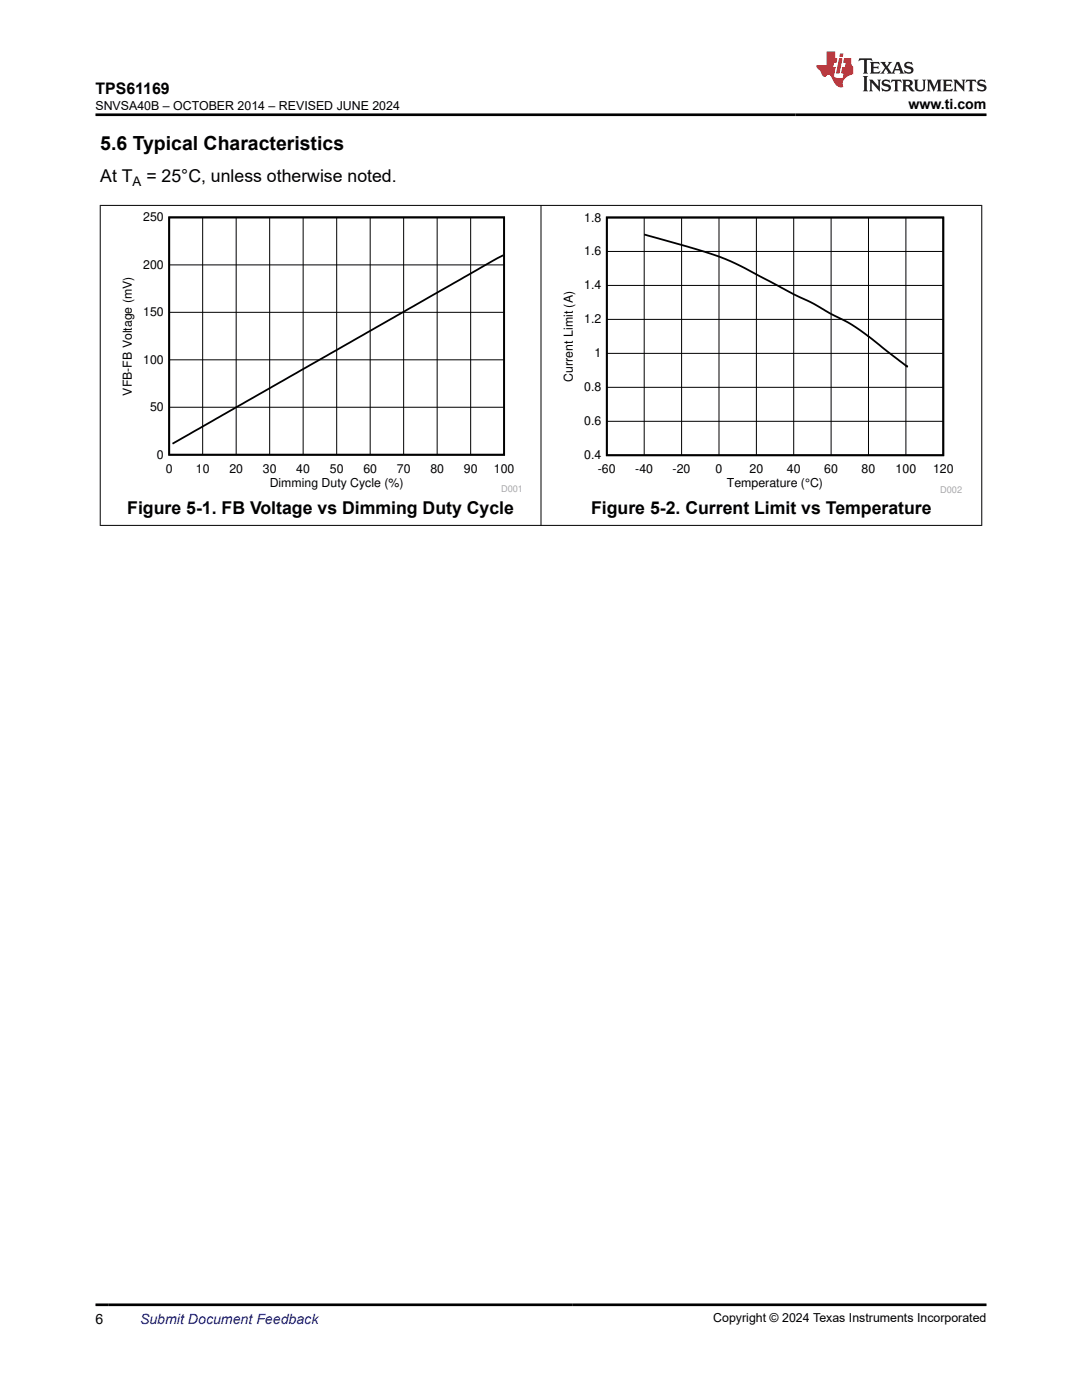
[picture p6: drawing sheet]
<svg xmlns="http://www.w3.org/2000/svg" width="216mm" height="279mm" viewBox="0 0 216 279" stroke-linecap="round" stroke-linejoin="round" font-family="sans-serif">
<path d="M33.8 43.4h66.8v47.4h-66.8zM100.4 50.9l-66 37.7" fill="none" stroke="#000" stroke-width=".36"/>
<g fill="none" stroke="#000" stroke-width=".2">
<path d="M33.8 52.9h66.8M40.4 43.4v47.4M47.1 43.4v47.4M53.8 43.4v47.4M60.5 43.4v47.4M67.2 43.4v47.4M73.9 43.4v47.4M80.5 43.4v47.4M87.2 43.4v47.4M93.9 43.4v47.4M33.8 71.8h66.8M33.8 62.3h66.8"/>
<path d="M33.8 81.3h66.8"/>
</g>
<path d="M111.9 42.4h80.1v56h-80.1z" fill-rule="evenodd" fill="#fff"/>
<path d="M121.1 43.4h67.1v47.5h-67.1zM128.5 46.8l3.6 1a86.7 86.7 0 0 1 15.7 5.3l11.4 6a48.9 48.9 0 0 1 7 3.8 30.9 30.9 0 0 1 7.1 4.2l7.7 6.1-.2-.2" fill="none" stroke="#000" stroke-width=".36"/>
<g fill="none" stroke="#000" stroke-width=".2">
<path d="M19.9 41h176.1M20 40.9v64M107.9 40.9v64M121.1 57h67.1M121.1 50.2h67.1M128.5 43.4v47.5M136 43.4v47.5M143.5 43.4v47.5M150.9 43.4v47.5M158.4 43.4v47.5M165.8 43.4v47.5M173.3 43.4v47.5"/>
<path d="M180.8 43.4v47.5M195.9 40.9v64M121.1 77.3h67.1M121.1 70.5h67.1M121.1 63.7h67.1M121.1 84.1h67.1M19.9 104.9h176.1"/>
</g>
<path d="M171.5 11.6l-.2 .6 .5-.2h.6v.1v2.2l-.2 .4h1l-.2-.4v-2.2v-.1h.5l.5 .2-.1-.6zM173.6 12.4l.2 .3v1.6l-.2 .4h1.9l.1-.6a1.08 1.08 0 0 1-1.3 .2v-.7h.6l.4 .2v-.7l-.4 .2h-.6v-.5l.2-.2a1 1 0 0 1 1 .3l-.1-.5zM175.7 12.4l.9 1.1-1 1.2h.9l-.2-.2 .5-.8 .4 .8-.2 .2h1.6l-.2-.2 .2-.5h.9l.1 .5-.1 .2h.9l-.2-.4-.8-1.9h-.5l-.9 2.1-.9-1.1 .9-1h-.8l.2 .2-.4 .6-.4-.6 .2-.2zM179 12.8l.4 1h-.7zM180.7 12.5a.65 .65 0 0 0-.2 .7 .65 .65 0 0 0 .6 .5l.6 .1 .1 .3a.79 .79 0 0 1-.7 .4 .79 .79 0 0 1-.7-.5l.1 .7 .2-.1a.93 .93 0 0 0 1.1 0 .93 .93 0 0 0 .4-.9 1.46 1.46 0 0 0-1.2-.6l-.1-.3a1.09 1.09 0 0 1 1.2 .2l-.2-.6-.1 .1-.5-.2zM172.2 15.2l.2 .4v2.2l-.2 .4h1l-.2-.4v-2.2l.2-.4zM173.4 15.9l.2 .4v1.5l-.2 .4h.8l-.3-.4 .1-1.3 1.6 1.8v-2l.2-.4h-.7l.1 .2 .1 1.1-1.2-1.3zM176.2 16a.65 .65 0 0 0-.2 .8 .65 .65 0 0 0 .6 .4l.6 .2 .1 .2a.79 .79 0 0 1-.7 .4 .79 .79 0 0 1-.7-.5l.1 .7 .2-.1a.93 .93 0 0 0 1.1 .1 .93 .93 0 0 0 .4-1 1.46 1.46 0 0 0-1.2-.5l-.1-.4a1.09 1.09 0 0 1 1.2 .2l-.1-.6-.2 .1-.5-.1zM177.9 15.9l-.1 .6a.63 .63 0 0 1 .8-.3v1.6l-.3 .4h1l-.2-.4v-1.6a.66 .66 0 0 1 .8 .3l-.1-.6zM180 15.9l.2 .4v1.5l-.2 .4h1l-.2-.2-.1-.7h.5l.1 .2a.79 .79 0 0 0 1.2 .6l-1-.9a.61 .61 0 0 0 .6-.6 .61 .61 0 0 0-.5-.7zM180.8 16.2h.1a.47 .47 0 0 1 .5 .1 .47 .47 0 0 1 .1 .5l-.1 .1-.7 .1zM182.3 15.9l.2 .2a2.27 2.27 0 0 0 .4 2 1.04 1.04 0 0 0 1.7-.7v-1.3l.2-.2h-.8l.2 .4v1.1a.6 .6 0 0 1-.6 .6 .6 .6 0 0 1-.6-.6v-1.1l.3-.4zM184.9 15.9l.2 .4v1.5l-.2 .4h.8l-.3-.4v-1.4l.9 1.9 .9-1.9v1.4l-.3 .4h1l-.2-.4v-1.5l.2-.4h-.8l-.7 1.5-.6-1.5zM188.1 15.9l.2 .4v1.5l-.2 .4h1.9l.1-.6a1.09 1.09 0 0 1-1.3 .2v-.7h.6l.4 .2v-.6l-.4 .2h-.6v-.6l.2-.1a1.01 1.01 0 0 1 1 .3l-.1-.6zM190.2 15.9l.3 .4v1.5l-.3 .4h.8l-.2-.4v-1.3l1.6 1.8v-2l.2-.4h-.7l.2 .2v1.1l-1.2-1.3zM192.8 15.9l-.1 .6a.63 .63 0 0 1 .8-.3v1.6l-.3 .4h1l-.2-.4v-1.6a.66 .66 0 0 1 .8 .3l-.1-.6zM195.2 16a.65 .65 0 0 0-.2 .8 .65 .65 0 0 0 .6 .4l.6 .2 .2 .2a.79 .79 0 0 1-.7 .4 .79 .79 0 0 1-.7-.5l.1 .7 .2-.1a.93 .93 0 0 0 1 .1 .93 .93 0 0 0 .5-1 1.46 1.46 0 0 0-1.3-.5v-.4a1.09 1.09 0 0 1 1.2 .2l-.2-.6-.2 .1-.5-.1z" fill="#231f20"/>
<path d="M164.9 10.3v2.7h-2l.1 .4 .8 1a.95 .95 0 0 0 1 .9 .59 .59 0 0 1 .5-.4 .59 .59 0 0 1 .5 .3l.4 .8a1.59 1.59 0 0 0 2.1 1.4 1.61 1.61 0 0 1 1-2.3l1-.3-.1-1.5a1.59 1.59 0 0 1-.3-1.7h-1.5l-.2 .9h.6l-.2 .9h-.5l-.2 .9v.3l.4 .1-.1 .9h-.7a.73 .73 0 0 1-1-.7l.3-1.5h-.5l.1-.9h.5l.2-.9h-.5v-1.3zM167.4 11.6l-.6 3.1h.7l.6-3.1zM167.6 10.7l-.1 .6h.7l.1-.6z" fill="#ed1c24"/>
<path d="M19 22.9h177.8M19 260.4h177.8" fill="none" stroke="#000" stroke-width=".53"/>
<text font-size="3.9" x="20" y="29.9">5.6 Typical Characteristics</text>
<g font-size="3.5">
<text x="20" y="36.4">At T</text>
<text x="29.2" y="36.4">= 25°C, unless otherwise noted.</text>
<text x="25.4" y="102.5">Figure 5-1. FB Voltage vs Dimming Duty Cycle</text>
<text x="117.9" y="102.6">Figure 5-2. Current Limit vs Temperature</text>
</g>
<text font-size="3.2" x="19" y="18.7">TPS61169</text>
<g font-size="2.8">
<text x="181.3" y="21.8">www.ti.com</text>
<text x="19" y="264.2">6</text>
</g>
<text font-size="2.8" fill="#00f" x="27.9" y="264.2">Submit Document Feedback</text>
<text font-size="2.6" x="26.5" y="37.1">A</text>
<g font-size="2.5">
<text x="19.1" y="21.9">SNVSA40B – OCTOBER 2014 – REVISED JUNE 2024</text>
<text x="28.6" y="44.2">250</text>
<text x="116.6" y="44.2">1.8</text>
<text x="28.6" y="53.7">200</text>
<text x="116.6" y="51">1.6</text>
<text x="116.6" y="57.8">1.4</text>
<text x="28.6" y="63.1">150</text>
<text x="116.6" y="64.5">1.2</text>
<text x="118.6" y="71.3">1</text>
<text x="28.6" y="72.6">100</text>
<text x="114.3" y="76.1" transform="rotate(-90 114.3 76.1)">Current Limit (A)</text>
<text x="26.3" y="78.9" transform="rotate(-90 26.3 78.9)">VFB-FB Voltage (mV)</text>
<text x="29.9" y="82.1">50</text>
<text x="116.6" y="78.1">0.8</text>
<text x="116.6" y="84.9">0.6</text>
<text x="31.3" y="91.6">0</text>
<text x="33.1" y="94.4">0</text>
<text x="39.1" y="94.4">10</text>
<text x="45.8" y="94.4">20</text>
<text x="52.5" y="94.4">30</text>
<text x="59.1" y="94.4">40</text>
<text x="65.8" y="94.4">50</text>
<text x="72.5" y="94.4">60</text>
<text x="79.2" y="94.4">70</text>
<text x="85.9" y="94.4">80</text>
<text x="92.5" y="94.4">90</text>
<text x="98.6" y="94.4">100</text>
<text x="116.6" y="91.7">0.4</text>
<text x="119.3" y="94.5">-60</text>
<text x="126.8" y="94.5">-40</text>
<text x="134.2" y="94.5">-20</text>
<text x="142.8" y="94.5">0</text>
<text x="149.6" y="94.5">20</text>
<text x="157" y="94.5">40</text>
<text x="164.5" y="94.5">60</text>
<text x="171.9" y="94.5">80</text>
<text x="178.7" y="94.5">100</text>
<text x="186.2" y="94.5">120</text>
<text x="53.8" y="97.2">Dimming Duty Cycle (%)</text>
<text x="145" y="97.3">Temperature (°C)</text>
<text x="142.3" y="263.9">Copyright © 2024 Texas Instruments Incorporated</text>
</g>
<g font-size="1.8" fill="#a8a8a8">
<text x="100" y="98.2">D001</text>
<text x="187.6" y="98.4">D002</text>
</g>
</svg>
